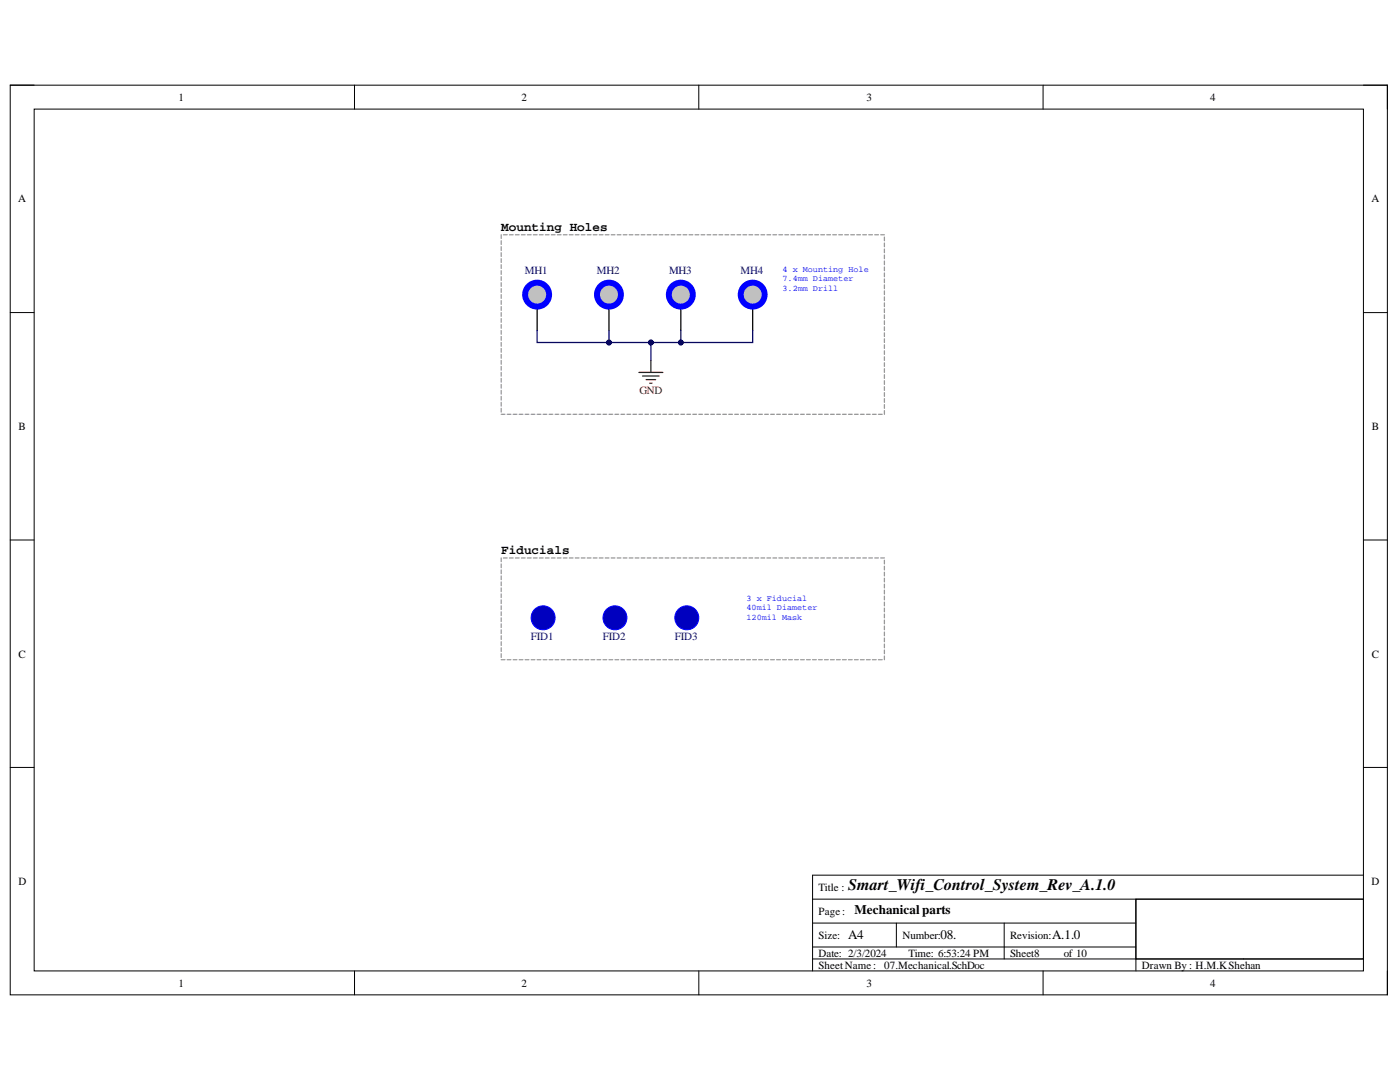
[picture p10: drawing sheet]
<svg xmlns="http://www.w3.org/2000/svg" width="279mm" height="216mm" viewBox="0 0 279 216" stroke-linecap="round" stroke-linejoin="round" font-family="sans-serif">
<path d="M2 17h274.9v181.5h-274.9z" fill="none" stroke="#000" stroke-width=".2"/>
<path d="M6.8 21.8h265.3v171.9h-265.3z" fill-rule="evenodd" fill="#fff"/>
<g fill="none" stroke="#000" stroke-width=".2">
<path d="M2 17h4.8M70.7 17v4.8M139.5 17v4.8M208.2 17v4.8M272.1 17h4.8v4.8M6.8 21.8h265.3v171.9h-265.3zM2 62.4h4.8M272.1 62.4h4.8M2 107.8h4.8M272.1 107.8h4.8M2 153.1h4.8M272.1 153.1h4.8"/>
<path d="M162.2 179.4h109.9M226.7 179.4h45.4v12h-45.4zM226.7 179.4v14.3M272.1 174.6h-109.9v19.1M70.8 193.7v4.8M139.5 193.7v4.8M162.2 184.2h64.5M162.2 191.4h109.9M162.2 189h64.5M178.9 184.2v4.8M200.4 184.2v7.2M208.2 193.7v4.8"/>
<path d="M276.9 193.7v4.8"/>
</g>
<circle cx="108.4" cy="123.3" r="2.39" fill="#0000bf"/>
<circle cx="108.4" cy="123.3" r="2.39" fill="none" stroke="#00f" stroke-width=".2"/>
<path d="M107.2 61.2v4.8" fill="none" stroke="#000" stroke-width=".25"/>
<circle cx="107.2" cy="58.8" r="2.39" fill="#c0c0c0"/>
<circle cx="107.2" cy="58.8" r="2.39" fill="none" stroke="#00f" stroke-width="1.2"/>
<path d="M121.5 61.2v4.8" fill="none" stroke="#000" stroke-width=".25"/>
<circle cx="121.5" cy="58.8" r="2.39" fill="#c0c0c0"/>
<circle cx="121.5" cy="58.8" r="2.39" fill="none" stroke="#00f" stroke-width="1.2"/>
<path d="M135.9 61.2v4.8" fill="none" stroke="#000" stroke-width=".25"/>
<circle cx="135.9" cy="58.8" r="2.39" fill="#c0c0c0"/>
<circle cx="135.9" cy="58.8" r="2.39" fill="none" stroke="#00f" stroke-width="1.2"/>
<path d="M150.2 61.2v4.8" fill="none" stroke="#000" stroke-width=".25"/>
<circle cx="150.2" cy="58.8" r="2.39" fill="#c0c0c0"/>
<circle cx="150.2" cy="58.8" r="2.39" fill="none" stroke="#00f" stroke-width="1.2"/>
<circle cx="122.7" cy="123.3" r="2.39" fill="#0000bf"/>
<circle cx="122.7" cy="123.3" r="2.39" fill="none" stroke="#00f" stroke-width=".2"/>
<circle cx="137.1" cy="123.3" r="2.39" fill="#0000bf"/>
<circle cx="137.1" cy="123.3" r="2.39" fill="none" stroke="#00f" stroke-width=".2"/>
<path d="M127.5 74.3h4.8M128.2 75h3.4M128.9 75.7h2M129.7 76.5h.4M129.9 71.9v2.4" fill="none" stroke="#800000" stroke-width=".25"/>
<g fill="none" stroke="#999" stroke-width=".25">
<path d="M100 46.8v.8M100 48v.8M100 49.2v.8M100 50.4v.8M100 51.6v.8M100 52.8v.8M100 54v.8M100 55.2v.8M100 56.4v.7M100 57.6v.7M100 58.8v.7M100 60v.7"/>
<path d="M100.5 46.8h.7M101.7 46.8h.7M102.9 46.8h.7M104.1 46.8h.7M105.3 46.8h.7M106.4 46.8h.8M107.6 46.8h.8M108.8 46.8h.8M110 46.8h.8M111.2 46.8h.8M112.4 46.8h.8M113.6 46.8h.8"/>
<path d="M114.8 46.8h.8M116 46.8h.8M117.2 46.8h.8M118.4 46.8h.7M119.6 46.8h.7M120.8 46.8h.7M122 46.8h.7M123.2 46.8h.7M124.4 46.8h.7M125.6 46.8h.7M126.8 46.8h.7M128 46.8h.7"/>
<path d="M129.2 46.8h.7M130.3 46.8h.8M131.5 46.8h.8M132.7 46.8h.8M133.9 46.8h.8M135.1 46.8h.8M136.3 46.8h.8M137.5 46.8h.8M138.7 46.8h.8M139.9 46.8h.8M141.1 46.8h.7M142.3 46.8h.7"/>
<path d="M143.5 46.8h.7M144.7 46.8h.7M145.9 46.8h.7M147.1 46.8h.7M148.3 46.8h.7M149.5 46.8h.7M150.7 46.8h.7M151.9 46.8h.7M153.1 46.8h.7M154.2 46.8h.8M155.4 46.8h.8M156.6 46.8h.8"/>
<path d="M157.8 46.8h.8M159 46.8h.8M160.2 46.8h.8M161.4 46.8h.8M162.6 46.8h.8M163.8 46.8h.8M165 46.8h.7M166.2 46.8h.7M167.4 46.8h.7M168.6 46.8h.7M169.8 46.8h.7M171 46.8h.7"/>
<path d="M172.2 46.8h.7M173.4 46.8h.7M174.6 46.8h.7M175.8 46.8h.7M176.5 47.3v.7M176.5 48.5v.7M176.5 49.7v.7M176.5 50.9v.7M176.5 52.1v.7M176.5 53.3v.7M176.5 54.5v.7M176.5 55.7v.7"/>
<path d="M176.5 56.8v.8M176.5 58v.8M176.5 59.2v.8M100 61.2v.7M100 62.4v.7M100 63.6v.7M100 64.8v.7M100 66v.7M100 67.1v.8M100 68.3v.8M100 69.5v.8M100 70.7v.8"/>
<path d="M100 71.9v.8M100 73.1v.8M100 74.3v.8M100 75.5v.8M100 76.7v.7M100 77.9v.7M100 79.1v.7M176.5 60.4v.8M176.5 61.6v.8M176.5 62.8v.8M176.5 64v.8M176.5 65.2v.8"/>
<path d="M176.5 66.4v.7M176.5 67.6v.7M176.5 68.8v.7M176.5 70v.7M176.5 71.2v.7M176.5 72.4v.7M176.5 73.6v.7M176.5 74.8v.7M176.5 76v.7M176.5 77.2v.7M176.5 78.3v.8M176.5 79.5v.8"/>
<path d="M100 80.3v.7M100 81.5v.7M100 82.7h.8M101.2 82.7h.8M102.4 82.7h.8M103.6 82.7h.8M104.8 82.7h.8M106 82.7h.7M107.2 82.7h.7M108.4 82.7h.7M109.6 82.7h.7M110.8 82.7h.7"/>
<path d="M112 82.7h.7M113.2 82.7h.7M114.4 82.7h.7M115.6 82.7h.7M116.8 82.7h.7M118 82.7h.7M119.1 82.7h.8M120.3 82.7h.8M121.5 82.7h.8M122.7 82.7h.8M123.9 82.7h.8M125.1 82.7h.8"/>
<path d="M126.3 82.7h.8M127.5 82.7h.8M128.7 82.7h.8M129.9 82.7h.7M131.1 82.7h.7M132.3 82.7h.7M133.5 82.7h.7M134.7 82.7h.7M135.9 82.7h.7M137.1 82.7h.7M138.3 82.7h.7M139.5 82.7h.7"/>
<path d="M140.7 82.7h.7M141.8 82.7h.8M143 82.7h.8M144.2 82.7h.8M145.4 82.7h.8M146.6 82.7h.8M147.8 82.7h.8M149 82.7h.8M150.2 82.7h.8M151.4 82.7h.8M152.6 82.7h.7M153.8 82.7h.7"/>
<path d="M155 82.7h.7M156.2 82.7h.7M157.4 82.7h.7M158.6 82.7h.7M159.8 82.7h.7M161 82.7h.7M162.2 82.7h.7M163.4 82.7h.7M164.6 82.7h.7M165.7 82.7h.8M166.9 82.7h.8M168.1 82.7h.8"/>
<path d="M169.3 82.7h.8M170.5 82.7h.8M171.7 82.7h.8M172.9 82.7h.8M174.1 82.7h.8M175.3 82.7h.8M176.5 80.7v.8M176.5 81.9v.8M100 111.3v.8M100 112.5v.8M100 113.7v.8M100 114.9v.8"/>
<path d="M100 116.1v.8M100 117.3v.8M100 118.5v.7M100 119.7v.7M100.5 111.3h.7M101.7 111.3h.7M102.9 111.3h.7M104.1 111.3h.7M105.3 111.3h.7M106.4 111.3h.8M107.6 111.3h.8M108.8 111.3h.8"/>
<path d="M110 111.3h.8M111.2 111.3h.8M112.4 111.3h.8M113.6 111.3h.8M114.8 111.3h.8M116 111.3h.8M117.2 111.3h.8M118.4 111.3h.7M119.6 111.3h.7M120.8 111.3h.7M122 111.3h.7M123.2 111.3h.7"/>
<path d="M124.4 111.3h.7M125.6 111.3h.7M126.8 111.3h.7M128 111.3h.7M129.2 111.3h.7M130.3 111.3h.8M131.5 111.3h.8M132.7 111.3h.8M133.9 111.3h.8M135.1 111.3h.8M136.3 111.3h.8M137.5 111.3h.8"/>
<path d="M138.7 111.3h.8M139.9 111.3h.8M141.1 111.3h.7M142.3 111.3h.7M143.5 111.3h.7M144.7 111.3h.7M145.9 111.3h.7M147.1 111.3h.7M148.3 111.3h.7M149.5 111.3h.7M150.7 111.3h.7M151.9 111.3h.7"/>
<path d="M153.1 111.3h.7M154.2 111.3h.8M155.4 111.3h.8M156.6 111.3h.8M157.8 111.3h.8M159 111.3h.8M160.2 111.3h.8M161.4 111.3h.8M162.6 111.3h.8M163.8 111.3h.8M165 111.3h.7M166.2 111.3h.7"/>
<path d="M167.4 111.3h.7M168.6 111.3h.7M169.8 111.3h.7M171 111.3h.7M172.2 111.3h.7M173.4 111.3h.7M174.6 111.3h.7M175.8 111.3h.7M176.5 111.8v.7M176.5 113v.7M176.5 114.2v.7M176.5 115.4v.7"/>
<path d="M176.5 116.6v.7M176.5 117.8v.7M176.5 119v.7M100 120.9v.7M100 122.1v.7M100 123.3v.7M100 124.5v.7M100 125.7v.7M100 126.9v.7M100 128.1v.7M100 129.2v.8M100 130.4v.8"/>
<path d="M100 131.6h.8M101.2 131.6h.8M102.4 131.6h.8M103.6 131.6h.8M104.8 131.6h.8M106 131.6h.7M107.2 131.6h.7M108.4 131.6h.7M109.6 131.6h.7M110.8 131.6h.7M112 131.6h.7M113.2 131.6h.7"/>
<path d="M114.4 131.6h.7M115.6 131.6h.7M116.8 131.6h.7M118 131.6h.7M119.1 131.6h.8M120.3 131.6h.8M121.5 131.6h.8M122.7 131.6h.8M123.9 131.6h.8M125.1 131.6h.8M126.3 131.6h.8M127.5 131.6h.8"/>
<path d="M128.7 131.6h.8M129.9 131.6h.7M131.1 131.6h.7M132.3 131.6h.7M133.5 131.6h.7M134.7 131.6h.7M135.9 131.6h.7M137.1 131.6h.7M138.3 131.6h.7M139.5 131.6h.7M140.7 131.6h.7M141.8 131.6h.8"/>
<path d="M143 131.6h.8M144.2 131.6h.8M145.4 131.6h.8M146.6 131.6h.8M147.8 131.6h.8M149 131.6h.8M150.2 131.6h.8M151.4 131.6h.8M152.6 131.6h.7M153.8 131.6h.7M155 131.6h.7M156.2 131.6h.7"/>
<path d="M157.4 131.6h.7M158.6 131.6h.7M159.8 131.6h.7M161 131.6h.7M162.2 131.6h.7M163.4 131.6h.7M164.6 131.6h.7M165.7 131.6h.8M166.9 131.6h.8M168.1 131.6h.8M169.3 131.6h.8M170.5 131.6h.8"/>
<path d="M171.7 131.6h.8M172.9 131.6h.8M174.1 131.6h.8M175.3 131.6h.8M176.5 120.1v.8M176.5 121.3v.8M176.5 122.5v.8M176.5 123.7v.8M176.5 124.9v.8M176.5 126.1v.8M176.5 127.3v.8M176.5 128.5v.7"/>
<path d="M176.5 129.7v.7M176.5 130.9v.7"/>
</g>
<path d="M121.5 66v2.3" fill="none" stroke="#000080" stroke-width=".25"/>
<circle cx="121.5" cy="68.3" r=".48" fill="#000080"/>
<circle cx="121.5" cy="68.3" r=".48" fill="none" stroke="#000080" stroke-width=".2"/>
<path d="M135.9 66v2.3" fill="none" stroke="#000080" stroke-width=".25"/>
<circle cx="135.9" cy="68.3" r=".48" fill="#000080"/>
<circle cx="135.9" cy="68.3" r=".48" fill="none" stroke="#000080" stroke-width=".2"/>
<path d="M129.9 68.3v3.6" fill="none" stroke="#000080" stroke-width=".25"/>
<circle cx="129.9" cy="68.3" r=".48" fill="#000080"/>
<circle cx="129.9" cy="68.3" r=".48" fill="none" stroke="#000080" stroke-width=".2"/>
<path d="M107.2 66v2.3h43v-2.3" fill="none" stroke="#000080" stroke-width=".25"/>
<circle cx="121.5" cy="68.3" r=".48" fill="#000080"/>
<circle cx="121.5" cy="68.3" r=".48" fill="none" stroke="#000080" stroke-width=".2"/>
<circle cx="129.9" cy="68.3" r=".48" fill="#000080"/>
<circle cx="129.9" cy="68.3" r=".48" fill="none" stroke="#000080" stroke-width=".2"/>
<circle cx="135.9" cy="68.3" r=".48" fill="#000080"/>
<circle cx="135.9" cy="68.3" r=".48" fill="none" stroke="#000080" stroke-width=".2"/>
<text font-size="3.2" x="169.3" y="177.6">Smart_Wifi_Control_System_Rev_A.1.0</text>
<g font-size="2.6">
<text x="170.5" y="182.5">Mechanical parts</text>
<text x="169.3" y="187.4">A4</text>
<text x="187.7" y="187.4">08.</text>
<text x="210" y="187.3">A.1.0</text>
</g>
<g font-size="2.5">
<text x="100" y="46.1">Mounting Holes</text>
<text x="100" y="110.5">Fiducials</text>
</g>
<g font-size="2.2">
<text x="35.6" y="20.1">1</text>
<text x="104.1" y="20.1">2</text>
<text x="172.9" y="20.1">3</text>
<text x="241.5" y="20.1">4</text>
<text x="3.6" y="40.4">A</text>
<text x="273.7" y="40.4">A</text>
<text x="3.7" y="85.8">B</text>
<text x="273.8" y="85.8">B</text>
<text x="3.7" y="131.2">C</text>
<text x="273.8" y="131.2">C</text>
<text x="3.7" y="176.6">D</text>
<text x="163.4" y="177.8">Title :</text>
<text x="273.7" y="176.6">D</text>
<text x="163.4" y="182.5">Page:</text>
<text x="163.4" y="187.4">Size:</text>
<text x="163.4" y="190.9">Date: 2/3/2024</text>
<text x="180.1" y="187.4">Number:</text>
<text x="181.3" y="190.9">Time: 6:53:24 PM</text>
<text x="201.6" y="187.4">Revision:</text>
<text x="201.6" y="190.9">Sheet8</text>
<text x="212.3" y="190.9">of 10</text>
<text x="35.6" y="196.9">1</text>
<text x="104.1" y="196.9">2</text>
<text x="163.4" y="193.3">SheetName:</text>
<text x="172.9" y="196.9">3</text>
<text x="176.5" y="193.3">07.Mechanical.SchDoc</text>
<text x="227.9" y="193.3">Drawn By : H.M.KShehan</text>
<text x="241.5" y="196.9">4</text>
</g>
<g font-size="2.2" fill="#000080">
<text x="104.8" y="54.8">MH1</text>
<text x="119.1" y="54.8">MH2</text>
<text x="133.5" y="54.8">MH3</text>
<text x="147.8" y="54.8">MH4</text>
<text x="105.9" y="127.6">FID1</text>
<text x="120.3" y="127.6">FID2</text>
<text x="134.7" y="127.6">FID3</text>
</g>
<text font-size="2.2" fill="#800000" x="127.6" y="78.7">GND</text>
<g font-size="1.7" fill="#00f">
<text x="156.2" y="54.2">4 x Mounting Hole</text>
<text x="156.2" y="56.1">7.4mm Diameter</text>
<text x="156.2" y="58.1">3.2mm Drill</text>
<text x="149" y="119.9">3 x Fiducial</text>
<text x="149" y="121.8">40mil Diameter</text>
<text x="149" y="123.7">120mil Mask</text>
</g>
</svg>
